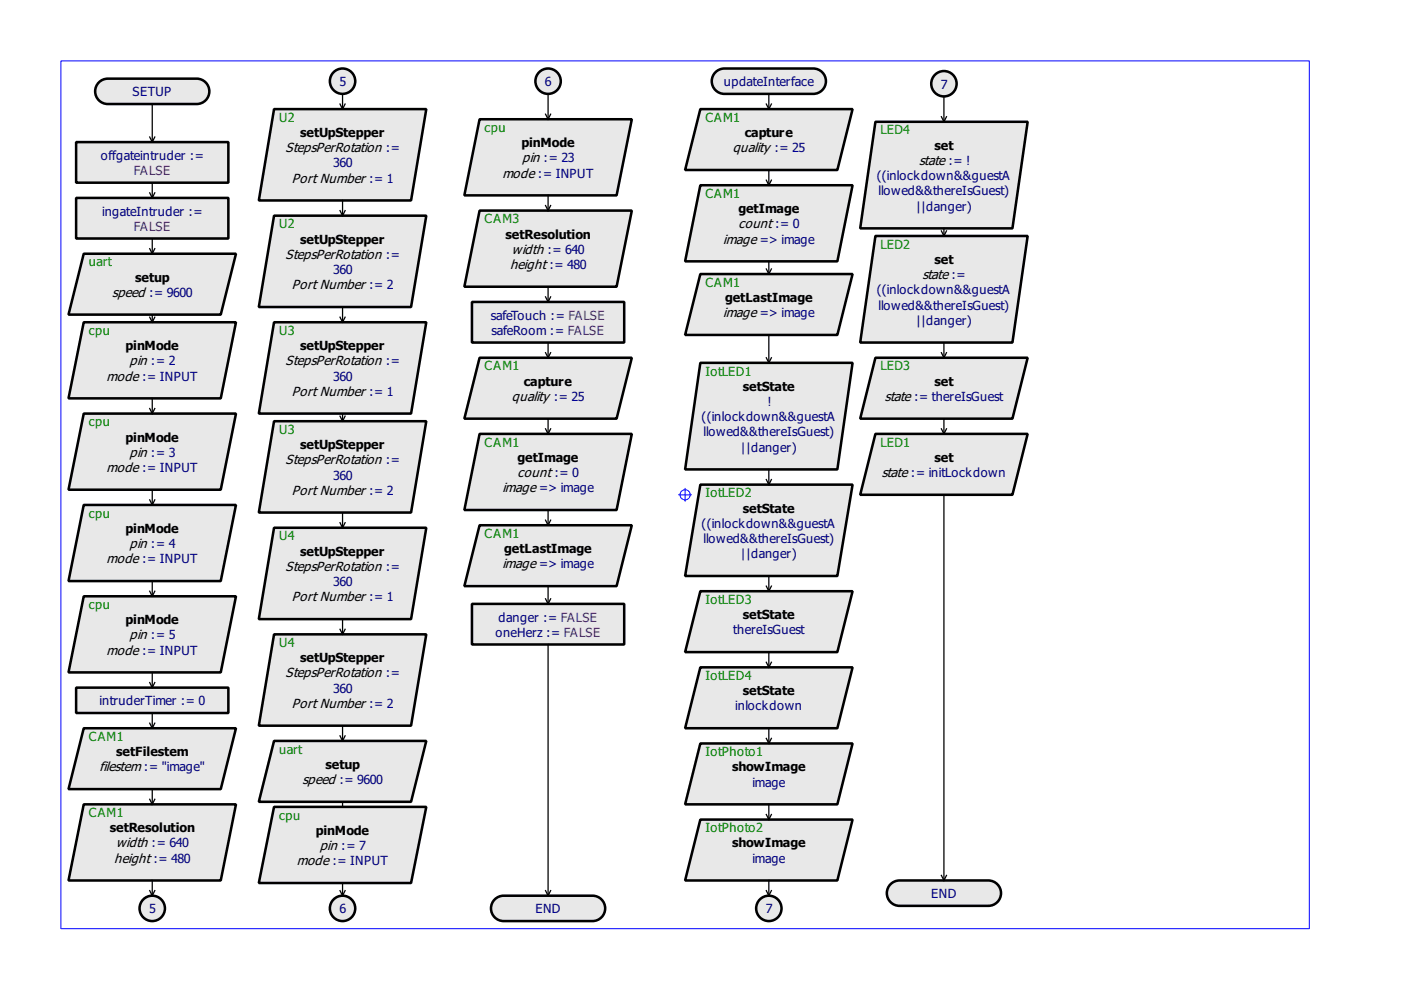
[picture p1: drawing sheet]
<svg xmlns="http://www.w3.org/2000/svg" width="297mm" height="210mm" viewBox="0 0 297 210" stroke-linecap="round" stroke-linejoin="round" font-family="sans-serif">
<path d="M12.9 12.9h264.7v184h-264.7z" fill-rule="evenodd" fill="#fff" stroke="#00f" stroke-width=".21"/>
<g fill="none" stroke="#00f" stroke-width=".21">
<path d="M143.9 104.9h2.7M145.3 103.6v2.7"/>
<circle cx="145.3" cy="104.9" r="1.08"/>
</g>
<g fill="#e8e8e8" stroke="#000" stroke-width=".54">
<path d="M20.8 17.7a2.68 2.68 0 0 1 2.1-1h18.8a2.69 2.69 0 0 1 2.7 2.7 2.69 2.69 0 0 1-2.7 2.7h-18.8a2.69 2.69 0 0 1-2.5-1.6 2.69 2.69 0 0 1 .4-2.8z" fill-rule="evenodd"/>
<path d="M16.1 30.1h32.3v8.6h-32.3z" fill-rule="evenodd"/>
<path d="M16.1 42h32.3v8.6h-32.3z" fill-rule="evenodd"/>
<path d="M17.8 53.8h32.2l-3.2 12.9h-32.3z" fill-rule="evenodd"/>
<path d="M17.8 68.3h32.2l-3.2 16.2h-32.3z" fill-rule="evenodd"/>
<path d="M17.8 87.7h32.2l-3.2 16.1h-32.3z" fill-rule="evenodd"/>
<path d="M17.8 107.1h32.2l-3.2 16.1h-32.3z" fill-rule="evenodd"/>
<path d="M17.8 126.4h32.2l-3.2 16.2h-32.3z" fill-rule="evenodd"/>
<path d="M16.1 145.8h32.3v5.4h-32.3z" fill-rule="evenodd"/>
<path d="M17.8 154.4h32.2l-3.2 12.9h-32.3z" fill-rule="evenodd"/>
<path d="M17.8 170.5h32.2l-3.2 16.2h-32.3z" fill-rule="evenodd"/>
<path d="M58.1 23.1h32.3l-3.2 19.4h-32.3z" fill-rule="evenodd"/>
<path d="M58.1 68.3h32.3l-3.2 19.4h-32.3z" fill-rule="evenodd"/>
<path d="M58.1 111.9h32.3l-3.2 19.4h-32.3z" fill-rule="evenodd"/>
<path d="M58.1 134.5h32.3l-3.2 19.4h-32.3z" fill-rule="evenodd"/>
<path d="M58.1 89.3h32.3l-3.2 19.4h-32.3z" fill-rule="evenodd"/>
<path d="M58.1 45.7h32.3l-3.2 19.4h-32.3z" fill-rule="evenodd"/>
<path d="M58.1 157.1h32.3l-3.2 12.9h-32.3z" fill-rule="evenodd"/>
<path d="M58.1 171.1h32.3l-3.2 16.1h-32.3z" fill-rule="evenodd"/>
<path d="M104.7 190.9a2.68 2.68 0 0 1 2.1-1h18.8a2.69 2.69 0 0 1 2.7 2.7 2.69 2.69 0 0 1-2.7 2.7h-18.8a2.69 2.69 0 0 1-2.4-1.5 2.69 2.69 0 0 1 .3-2.9z" fill-rule="evenodd"/>
<path d="M101.7 25.3h32.3l-3.3 16.1h-32.2z" fill-rule="evenodd"/>
<path d="M101.7 44.7h32.3l-3.3 16.1h-32.2z" fill-rule="evenodd"/>
<path d="M100.1 64h32.2v8.6h-32.2z" fill-rule="evenodd"/>
<path d="M151.5 15.5a2.68 2.68 0 0 1 2.1-1h18.8a2.69 2.69 0 0 1 2.7 2.7 2.69 2.69 0 0 1-2.7 2.7h-18.8a2.69 2.69 0 0 1-2.4-1.5 2.69 2.69 0 0 1 .3-2.9z" fill-rule="evenodd"/>
<path d="M188.6 187.7a2.68 2.68 0 0 1 2.1-1h18.8a2.69 2.69 0 0 1 2.7 2.7 2.69 2.69 0 0 1-2.7 2.7h-18.8a2.69 2.69 0 0 1-2.4-1.6 2.69 2.69 0 0 1 .3-2.8z" fill-rule="evenodd"/>
<path d="M148.5 76.9h32.3l-3.3 22.6h-32.2z" fill-rule="evenodd"/>
<path d="M148.5 102.8h32.3l-3.3 19.3h-32.2z" fill-rule="evenodd"/>
<path d="M148.5 125.4h32.3l-3.3 12.9h-32.2z" fill-rule="evenodd"/>
<path d="M148.5 141.5h32.3l-3.3 12.9h-32.2z" fill-rule="evenodd"/>
<path d="M148.5 157.6h32.3l-3.3 12.9h-32.2z" fill-rule="evenodd"/>
<path d="M148.5 173.8h32.3l-3.3 12.9h-32.2z" fill-rule="evenodd"/>
<path d="M101.7 75.9h32.3l-3.3 12.9h-32.2z" fill-rule="evenodd"/>
<path d="M101.7 92h32.3l-3.3 16.1h-32.2z" fill-rule="evenodd"/>
<path d="M100.1 128h32.2v8.6h-32.2z" fill-rule="evenodd"/>
<path d="M101.7 111.4h32.3l-3.3 12.9h-32.2z" fill-rule="evenodd"/>
<path d="M185.6 25.8h32.3l-3.2 22.6h-32.3z" fill-rule="evenodd"/>
<path d="M185.6 50h32.3l-3.2 22.6h-32.3z" fill-rule="evenodd"/>
<path d="M185.6 75.9h32.3l-3.2 12.9h-32.3z" fill-rule="evenodd"/>
<path d="M185.6 92h32.3l-3.2 12.9h-32.3z" fill-rule="evenodd"/>
<path d="M148.5 23.1h32.3l-3.3 12.9h-32.2z" fill-rule="evenodd"/>
<path d="M148.5 39.3h32.3l-3.3 16.1h-32.2z" fill-rule="evenodd"/>
<path d="M148.5 58.1h32.3l-3.3 12.9h-32.2z" fill-rule="evenodd"/>
<circle cx="32.3" cy="192.6" r="2.69"/>
<circle cx="72.6" cy="17.2" r="2.69"/>
<circle cx="72.6" cy="192.6" r="2.69"/>
<circle cx="116.2" cy="17.2" r="2.69"/>
<circle cx="163" cy="192.6" r="2.69"/>
<circle cx="200.1" cy="17.8" r="2.69"/>
</g>
<g fill="none" stroke="#000" stroke-width=".27">
<path d="M72.6 19.9v3.2M116.2 19.9v5.4M163 19.9v3.2M31.7 29.1l.6 1M32.3 22.1v8M32.3 38.7v3.3M32.8 29.1l-.5 1M72.1 22.1l.5 1M73.2 22.1l-.6 1M115.7 24.2l.5 1.1M116.7 24.2l-.5 1.1M162.5 22.1l.5 1"/>
<path d="M162.5 38.2l.5 1.1M163 36v3.3M163.5 22.1l-.5 1M163.5 38.2l-.5 1.1M199.6 24.7l.5 1.1M200.1 20.4v5.4M200.7 24.7l-.6 1.1M31.7 40.9l.6 1.1M31.7 52.7l.6 1.1M32.3 50.6v3.2M32.8 40.9l-.5 1.1M32.8 52.7l-.5 1.1"/>
<path d="M72.1 44.7l.5 1M72.6 42.5v3.2M73.2 44.7l-.6 1M115.7 43.6l.5 1.1M116.2 41.4v3.3M116.7 43.6l-.5 1.1M162.5 57l.5 1.1M163 55.4v2.7M163.5 57l-.5 1.1M199.6 49l.5 1M200.1 48.4v1.6M200.7 49l-.6 1"/>
<path d="M31.7 67.2l.6 1.1M32.3 66.7v1.6M32.8 67.2l-.5 1.1M72.1 67.2l.5 1.1M72.6 65.1v3.2M73.2 67.2l-.6 1.1M115.7 62.9l.5 1.1M115.7 74.8l.5 1.1M116.2 60.8v3.2M116.2 72.6v3.3M116.7 62.9l-.5 1.1M116.7 74.8l-.5 1.1"/>
<path d="M162.5 75.9l.5 1M163 71v5.9M163.5 75.9l-.5 1M199.6 74.8l.5 1.1M200.1 72.6v3.3M200.7 74.8l-.6 1.1M31.7 86.6l.6 1.1M32.3 84.5v3.2M32.8 86.6l-.5 1.1M72.1 88.2l.5 1.1M72.6 87.7v1.6M73.2 88.2l-.6 1.1"/>
<path d="M115.7 90.9l.5 1.1M116.2 88.8v3.2M116.7 90.9l-.5 1.1M163 99.5v3.3M199.6 90.9l.5 1.1M200.1 88.8v3.2M200.7 90.9l-.6 1.1M31.7 106l.6 1.1M32.3 103.8v3.3M32.8 106l-.5 1.1M72.1 110.8l.5 1.1M72.6 108.7v3.2"/>
<path d="M73.2 110.8l-.6 1.1M115.7 110.3l.5 1.1M116.2 108.1v3.3M116.7 110.3l-.5 1.1M162.5 101.7l.5 1.1M163.5 101.7l-.5 1.1M200.1 104.9v81.8M31.7 125.4l.6 1M32.3 123.2v3.2M32.8 125.4l-.5 1M72.1 133.4l.5 1.1M72.6 131.3v3.2"/>
<path d="M73.2 133.4l-.6 1.1M115.7 127l.5 1M116.2 124.3v3.7M116.2 136.6v53.3M116.7 127l-.5 1M162.5 124.3l.5 1.1M163 122.1v3.3M163 138.3v3.2M163.5 124.3l-.5 1.1M31.7 144.7l.6 1.1M31.7 153.3l.6 1.1M32.3 142.6v3.2"/>
<path d="M32.3 151.2v3.2M32.8 144.7l-.5 1.1M32.8 153.3l-.5 1.1M72.1 156l.5 1.1M72.6 153.9v3.2M73.2 156l-.6 1.1M162.5 140.4l.5 1.1M162.5 156.6l.5 1M163 154.4v3.2M163.5 140.4l-.5 1.1M163.5 156.6l-.5 1M31.7 169.5l.6 1"/>
<path d="M32.3 167.3v3.2M32.8 169.5l-.5 1M72.6 170v1.1M162.5 172.7l.5 1.1M163 170.5v3.3M163.5 172.7l-.5 1.1M31.7 188.8l.6 1.1M32.3 186.7v3.2M32.8 188.8l-.5 1.1M72.1 188.8l.5 1.1M72.6 187.2v2.7M73.2 188.8l-.6 1.1"/>
<path d="M115.7 188.8l.5 1.1M116.7 188.8l-.5 1.1M162.5 188.8l.5 1.1M163 186.7v3.2M163.5 188.8l-.5 1.1M199.6 185.6l.5 1.1M200.7 185.6l-.6 1.1"/>
</g>
<g font-size="3.4">
<text x="60.5" y="32.3">StepsPerRotation :=</text>
<text x="110.7" y="34.4">pin := 23</text>
<text x="155.3" y="32.3">quality := 25</text>
<text x="194.9" y="35">state := !</text>
<text x="61.9" y="38.7">Port Number := 1</text>
<text x="106.5" y="37.7">mode := INPUT</text>
<text x="108.5" y="53.8">width := 640</text>
<text x="153.3" y="51.6">image =&gt; image</text>
<text x="156.6" y="48.4">count := 0</text>
<text x="60.5" y="54.9">StepsPerRotation :=</text>
<text x="108.1" y="57">height := 480</text>
<text x="195.6" y="59.2">state :=</text>
<text x="23.8" y="62.9">speed := 9600</text>
<text x="61.9" y="61.3">Port Number := 2</text>
<text x="153.3" y="67.2">image =&gt; image</text>
<text x="27.4" y="77.5">pin := 2</text>
<text x="60.5" y="77.5">StepsPerRotation :=</text>
<text x="22.6" y="80.7">mode := INPUT</text>
<text x="61.9" y="83.9">Port Number := 1</text>
<text x="108.5" y="85">quality := 25</text>
<text x="187.6" y="85">state := thereIsGuest</text>
<text x="22.6" y="100.1">mode := INPUT</text>
<text x="27.4" y="96.8">pin := 3</text>
<text x="60.5" y="98.5">StepsPerRotation :=</text>
<text x="109.7" y="101.1">count := 0</text>
<text x="187" y="101.1">state := initLockdown</text>
<text x="61.9" y="104.9">Port Number := 2</text>
<text x="106.5" y="104.4">image =&gt; image</text>
<text x="22.6" y="119.4">mode := INPUT</text>
<text x="27.4" y="116.2">pin := 4</text>
<text x="60.5" y="121">StepsPerRotation :=</text>
<text x="106.5" y="120.5">image =&gt; image</text>
<text x="61.9" y="127.5">Port Number := 1</text>
<text x="27.4" y="135.6">pin := 5</text>
<text x="22.6" y="138.8">mode := INPUT</text>
<text x="60.5" y="143.6">StepsPerRotation :=</text>
<text x="61.9" y="150.1">Port Number := 2</text>
<text x="21.1" y="163.5">filestem := &quot;image&quot;</text>
<text x="64.2" y="166.2">speed := 9600</text>
<text x="24.6" y="179.7">width := 640</text>
<text x="24.2" y="182.9">height := 480</text>
<text x="62.9" y="183.5">mode := INPUT</text>
<text x="67.8" y="180.2">pin := 7</text>
</g>
<g font-size="3.2" fill="#000080">
<text x="28.1" y="20.4">SETUP</text>
<text x="72" y="18.3">5</text>
<text x="115.5" y="18.3">6</text>
<text x="153.5" y="18.3">updateInterface</text>
<text x="199.5" y="18.8">7</text>
<text x="21.4" y="33.9">offgateintruder :=</text>
<text x="70.6" y="35.5">360</text>
<text x="185.9" y="38.2">((inlockdown&amp;&amp;guestA</text>
<text x="186.3" y="41.4">llowed&amp;&amp;thereIsGuest)</text>
<text x="21.7" y="45.7">ingateIntruder :=</text>
<text x="194.2" y="44.7">||danger)</text>
<text x="70.6" y="58.1">360</text>
<text x="185.9" y="62.4">((inlockdown&amp;&amp;guestA</text>
<text x="186.3" y="65.6">llowed&amp;&amp;thereIsGuest)</text>
<text x="104.1" y="67.8">safeTouch := FALSE</text>
<text x="104.2" y="71">safeRoom := FALSE</text>
<text x="194.2" y="68.9">||danger)</text>
<text x="70.6" y="80.7">360</text>
<text x="148.8" y="89.3">((inlockdown&amp;&amp;guestA</text>
<text x="162.7" y="86.1">!</text>
<text x="149.2" y="92.5">llowed&amp;&amp;thereIsGuest)</text>
<text x="157.1" y="95.8">||danger)</text>
<text x="70.6" y="101.7">360</text>
<text x="148.8" y="111.9">((inlockdown&amp;&amp;guestA</text>
<text x="149.2" y="115.1">llowed&amp;&amp;thereIsGuest)</text>
<text x="157.1" y="118.4">||danger)</text>
<text x="70.6" y="124.3">360</text>
<text x="105.7" y="131.8">danger := FALSE</text>
<text x="105" y="135">oneHerz := FALSE</text>
<text x="155.5" y="134.5">thereIsGuest</text>
<text x="21.1" y="149.6">intruderTimer := 0</text>
<text x="70.6" y="146.9">360</text>
<text x="155.9" y="150.6">inlockdown</text>
<text x="159.5" y="166.8">image</text>
<text x="159.5" y="182.9">image</text>
<text x="197.4" y="190.4">END</text>
<text x="31.6" y="193.7">5</text>
<text x="72" y="193.7">6</text>
<text x="113.5" y="193.7">END</text>
<text x="162.3" y="193.7">7</text>
</g>
<g font-size="3.2" fill="#008000">
<text x="59.2" y="25.8">U2</text>
<text x="102.8" y="28">cpu</text>
<text x="149.6" y="25.8">CAM1</text>
<text x="186.7" y="28.5">LED4</text>
<text x="149.6" y="42">CAM1</text>
<text x="102.8" y="47.3">CAM3</text>
<text x="59.2" y="48.4">U2</text>
<text x="186.7" y="52.7">LED2</text>
<text x="18.8" y="56.5">uart</text>
<text x="149.6" y="60.8">CAM1</text>
<text x="18.8" y="71">cpu</text>
<text x="59.2" y="71">U3</text>
<text x="102.8" y="78.5">CAM1</text>
<text x="149.6" y="79.6">IotLED1</text>
<text x="186.7" y="78.5">LED3</text>
<text x="18.8" y="90.4">cpu</text>
<text x="59.2" y="92">U3</text>
<text x="102.8" y="94.7">CAM1</text>
<text x="186.7" y="94.7">LED1</text>
<text x="149.6" y="105.4">IotLED2</text>
<text x="18.8" y="109.7">cpu</text>
<text x="59.2" y="114.6">U4</text>
<text x="102.8" y="114.1">CAM1</text>
<text x="18.8" y="129.1">cpu</text>
<text x="149.6" y="128">IotLED3</text>
<text x="59.2" y="137.2">U4</text>
<text x="149.6" y="144.2">IotLED4</text>
<text x="18.8" y="157.1">CAM1</text>
<text x="59.2" y="159.8">uart</text>
<text x="149.6" y="160.3">IotPhoto1</text>
<text x="18.8" y="173.2">CAM1</text>
<text x="59.2" y="173.8">cpu</text>
<text x="149.6" y="176.5">IotPhoto2</text>
</g>
<g font-size="3.2">
<text x="63.6" y="29.1">setUpStepper</text>
<text x="157.9" y="29.1">capture</text>
<text x="110.6" y="31.2">pinMode</text>
<text x="198.1" y="31.7">set</text>
<text x="156.6" y="45.2">getImage</text>
<text x="63.6" y="51.6">setUpStepper</text>
<text x="107.2" y="50.6">setResolution</text>
<text x="28.6" y="59.7">setup</text>
<text x="198.1" y="56">set</text>
<text x="153.7" y="64">getLastImage</text>
<text x="26.6" y="74.2">pinMode</text>
<text x="63.6" y="74.2">setUpStepper</text>
<text x="111.1" y="81.8">capture</text>
<text x="157.5" y="82.8">setState</text>
<text x="198.1" y="81.8">set</text>
<text x="26.6" y="93.6">pinMode</text>
<text x="63.6" y="95.2">setUpStepper</text>
<text x="109.7" y="97.9">getImage</text>
<text x="198.1" y="97.9">set</text>
<text x="26.6" y="113">pinMode</text>
<text x="157.5" y="108.7">setState</text>
<text x="63.6" y="117.8">setUpStepper</text>
<text x="106.9" y="117.3">getLastImage</text>
<text x="157.5" y="131.3">setState</text>
<text x="26.6" y="132.3">pinMode</text>
<text x="63.6" y="140.4">setUpStepper</text>
<text x="157.5" y="147.4">setState</text>
<text x="24.6" y="160.3">setFilestem</text>
<text x="69" y="163">setup</text>
<text x="155.2" y="163.5">showImage</text>
<text x="23.3" y="176.5">setResolution</text>
<text x="67" y="177">pinMode</text>
<text x="155.2" y="179.7">showImage</text>
</g>
<g font-size="3.2" fill="#800080">
<text x="28.4" y="37.1">FALSE</text>
<text x="28.4" y="49">FALSE</text>
</g>
</svg>
